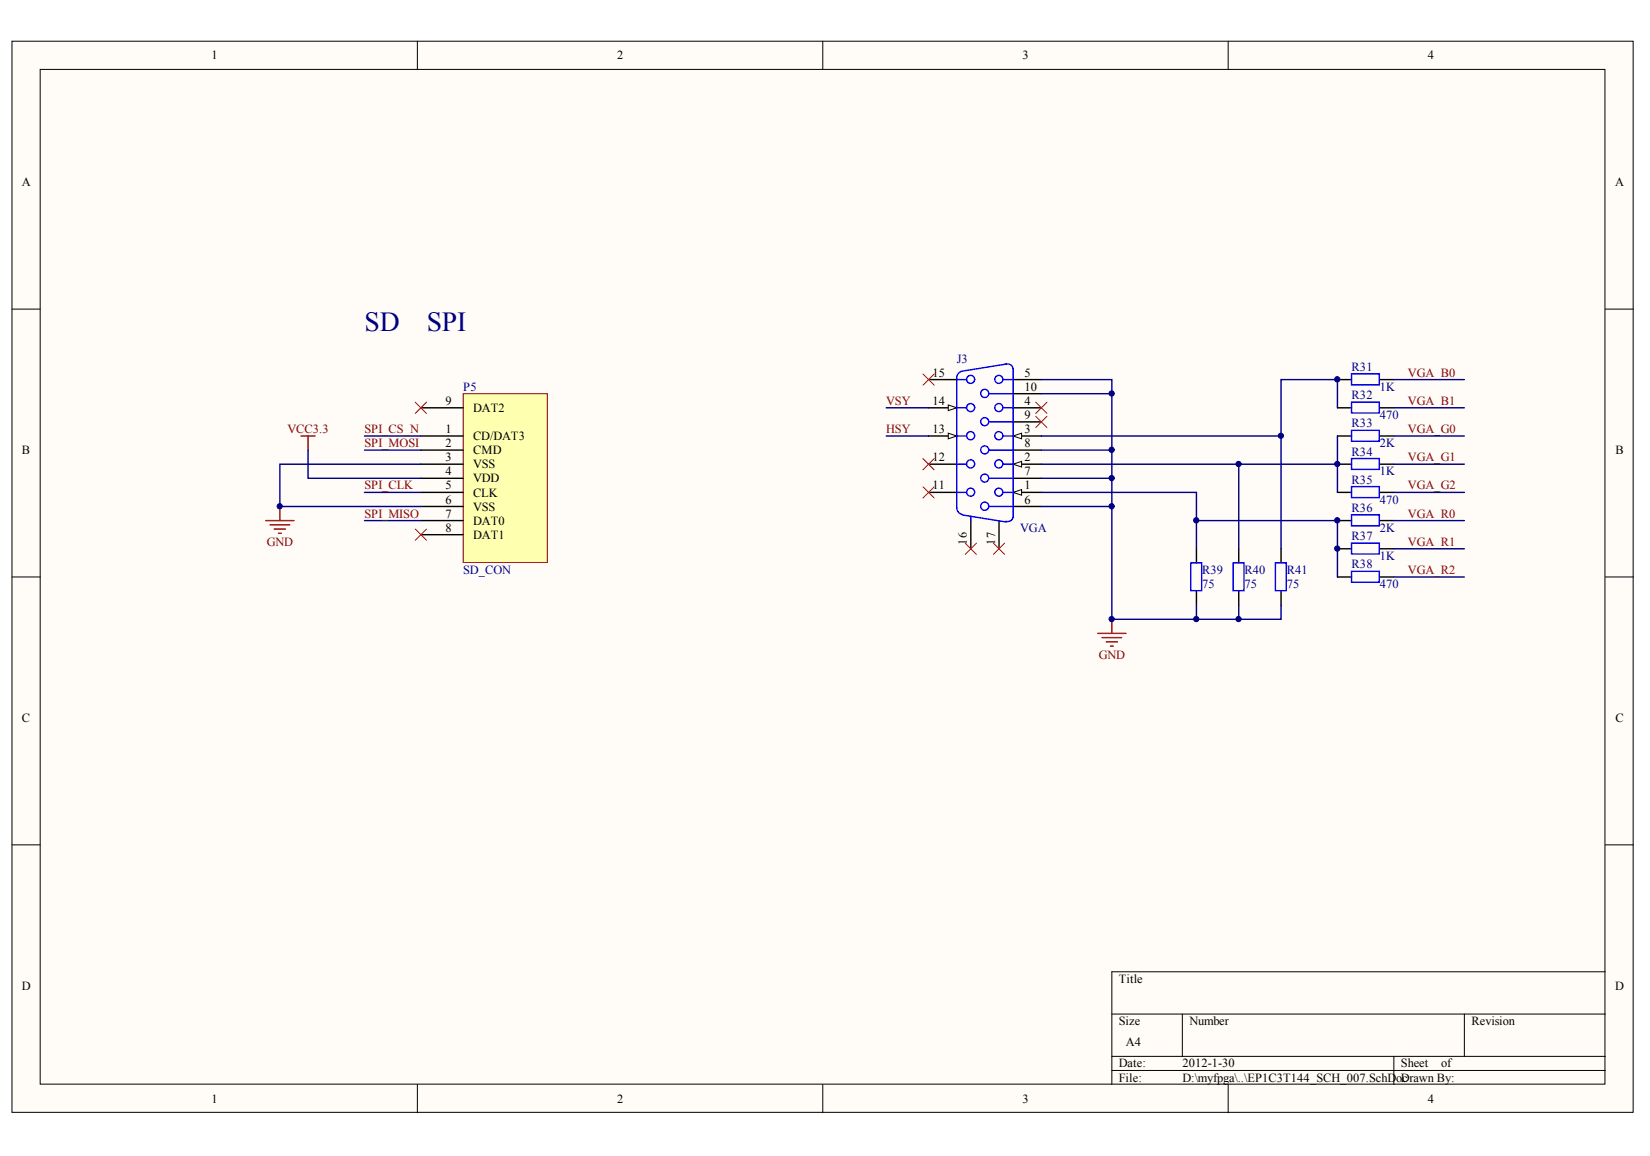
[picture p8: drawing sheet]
<svg xmlns="http://www.w3.org/2000/svg" width="291mm" height="204mm" viewBox="0 0 291 204" stroke-linecap="round" stroke-linejoin="round" font-family="sans-serif">
<g fill="#fffcf8" stroke="#000" stroke-width=".18">
<path d="M2.1 7.3h286v188.9h-286z"/>
<path d="M7.1 12.2h276v179h-276z"/>
</g>
<g fill="none" stroke="#000" stroke-width=".18">
<path d="M73.6 7.3v4.9M145.1 7.3v4.9M216.6 7.3v4.9M2.1 54.5h5M283.2 54.5h4.9M2.1 101.8h5M283.2 101.8h4.9M2.1 149h5M283.2 149h4.9M196.1 178.9h87.1M208.6 178.9v7.4M258.3 178.9v7.4"/>
<path d="M283.2 171.4h-87.1v19.9M73.6 191.3v5M145.1 191.3v5M196.1 186.3h87.1M196.1 188.8h87.1M216.6 191.3v5M245.9 186.3v5"/>
</g>
<path d="M163.8 76.9h5M163.8 86.9h5M163.8 81.9h5" fill="none" stroke="#000" stroke-width=".25"/>
<path d="M167.3 76.4l1.5 .5-1.5 .5z" fill="#fffcf8" stroke="#000" stroke-width=".18"/>
<path d="M163.8 71.9h5" fill="none" stroke="#000" stroke-width=".25"/>
<path d="M167.3 71.4l1.5 .5-1.5 .5z" fill="#fffcf8" stroke="#000" stroke-width=".18"/>
<path d="M163.8 67h5M178.7 86.9h5" fill="none" stroke="#000" stroke-width=".25"/>
<g fill="none" stroke="#00f" stroke-width=".25">
<path d="M174.5 79.4h4.2M174.5 74.4h4.2M174.5 69.4h4.2M177 76.9h1.7M177 71.9h1.7M177 67h1.7M174.5 84.4h4.2M177 81.9h1.7M177 86.9h1.7"/>
<circle cx="173.7" cy="79.4" r=".71"/>
<circle cx="173.7" cy="74.4" r=".71"/>
<circle cx="176.2" cy="76.9" r=".71"/>
<circle cx="176.2" cy="71.9" r=".71"/>
<circle cx="176.2" cy="66.9" r=".71"/>
<circle cx="173.7" cy="89.3" r=".71"/>
<circle cx="173.7" cy="84.3" r=".71"/>
<circle cx="176.2" cy="81.8" r=".71"/>
<circle cx="176.2" cy="86.8" r=".71"/>
</g>
<path d="M178.7 86.9l1.5-.5v.9z" fill="#fffcf8" stroke="#000" stroke-width=".18"/>
<path d="M178.7 81.9h5" fill="none" stroke="#000" stroke-width=".25"/>
<path d="M178.7 81.9l1.5-.5v1z" fill="#fffcf8" stroke="#000" stroke-width=".18"/>
<path d="M178.7 76.9h5" fill="none" stroke="#000" stroke-width=".25"/>
<path d="M178.7 76.9l1.5-.5v1z" fill="#fffcf8" stroke="#000" stroke-width=".18"/>
<g fill="none" stroke="#000" stroke-width=".25">
<path d="M178.7 71.9h5M178.7 67h5M178.7 79.4h5M178.7 74.4h5M178.7 69.4h5M235.9 71.9h2.5M235.9 67h2.5M235.9 76.9h2.5M243.4 71.9h2.5M243.4 67h2.5M243.4 76.9h2.5M171.2 91.8v5"/>
<path d="M176.2 91.8v5M178.7 89.3h5M178.7 84.4h5M211 96.8v2.5M218.5 96.8v2.5M226 96.8v2.5M235.9 81.9h2.5M235.9 96.8h2.5M235.9 91.8h2.5M235.9 86.9h2.5M243.4 81.9h2.5M243.4 96.8h2.5"/>
<path d="M243.4 91.8h2.5M243.4 86.9h2.5M211 104.3v2.4M218.5 104.3v2.4M226 104.3v2.4M235.9 101.8h2.5M243.4 101.8h2.5"/>
</g>
<g fill="none" stroke="#00f" stroke-width=".25">
<path d="M168.8 76.9h1.7M168.8 71.9h1.7M168.8 67h1.7M169.7 65.5a1.22 1.22 0 0 0-.9 1.2v22.9a1.21 1.21 0 0 0 .9 1.1M177.3 64.2h.4a.87 .87 0 0 1 .9 .8M177.5 64.2l-7.7 1.3M178.7 65v26.3M238.4 75.9h4.9v1.9h-4.9zM238.4 65.9h4.9v2h-4.9zM238.4 70.9h4.9v2h-4.9zM168.8 81.9h1.7M168.8 86.9h1.7"/>
<path d="M169.8 90.8l7.7 1.3M171.2 91.1v.7M174.5 89.3h4.2M178.6 91.3a.9 .9 0 0 1-1.2 .7M210 99.3h2v4.9h-2zM217.5 99.3h1.9v4.9h-1.9zM225 99.3h1.9v4.9h-1.9zM238.4 80.9h4.9v1.9h-4.9zM238.4 95.8h4.9v1.9h-4.9zM238.4 90.8h4.9v1.9h-4.9zM238.4 85.8h4.9v2h-4.9zM238.4 100.8h4.9v1.9h-4.9z"/>
<circle cx="171.2" cy="76.9" r=".71"/>
<circle cx="171.2" cy="71.9" r=".71"/>
<circle cx="171.2" cy="66.9" r=".71"/>
<circle cx="173.7" cy="69.4" r=".71"/>
<circle cx="171.2" cy="81.8" r=".71"/>
<circle cx="171.2" cy="86.8" r=".71"/>
</g>
<g fill="none" stroke="#f00" stroke-width=".18">
<path d="M162.8 66l2 2M164.8 66l-2 2M182.7 70.9l2 2M182.7 73.4l2 2M184.7 70.9l-2 2M184.7 73.4l-2 2M162.8 85.9l2 1.9M162.8 80.9l2 2M164.8 85.9l-2 1.9M164.8 80.9l-2 2M170.2 95.8l2 2M172.2 95.8l-2 2"/>
<path d="M175.2 95.8l2 2M177.2 95.8l-2 2"/>
</g>
<g fill="none" stroke="#000080" stroke-width=".25">
<path d="M156.3 71.9h7.5M156.3 76.9h7.5M183.7 67h12.4v2.4M183.7 69.4h12.4v10M183.7 79.4h12.4v5M183.7 76.9h42.3v19.9M235.9 71.9v-4.9h-9.9v9.9M235.9 76.9v10M245.9 71.9h12.4M245.9 76.9h12.4M245.9 67h12.4M183.7 84.4h12.4v4.9"/>
<path d="M183.7 86.9h27.3v9.9M183.7 89.3h12.4v19.9h22.4v-2.5M183.7 81.9h34.8M211 91.8h24.9v10M235.9 81.9h-17.4v14.9M245.9 81.9h12.4M245.9 86.9h12.4M245.9 91.8h12.4M245.9 96.8h12.4M211 106.7v2.5M226 106.7v2.5h-7.5M245.9 101.8h12.4"/>
</g>
<path d="M193.6 111.7h5M194.4 112.5h3.5M195.1 113.2h2M195.9 114h.5M196.1 109.2v2.5" fill="none" stroke="#800000" stroke-width=".25"/>
<path d="M81.7 69.4h14.9v29.8h-14.9z" fill="#ffffb0" stroke="#800000" stroke-width=".18"/>
<path d="M74.2 76.9h7.5M74.2 79.4h7.5M74.2 71.9h7.5M74.2 81.9h7.5M74.2 84.4h7.5M74.2 86.9h7.5M74.2 89.3h7.5M74.2 91.8h7.5M74.2 94.3h7.5" fill="none" stroke="#000" stroke-width=".25"/>
<path d="M73.2 70.9l2 2M75.2 70.9l-2 2M73.2 93.3l2 2M75.2 93.3l-2 2" fill="none" stroke="#f00" stroke-width=".18"/>
<path d="M53.1 76.9h2.5M54.3 76.9v2.5M46.9 91.8h5M47.6 92.6h3.5M48.4 93.3h2M49.1 94.1h.5M49.4 89.3v2.5" fill="none" stroke="#800000" stroke-width=".25"/>
<path d="M54.3 79.4v5h19.9M64.3 76.9h9.9M64.3 79.4h9.9M64.3 86.9h9.9M64.3 91.8h9.9M74.2 81.9h-24.8v7.4h24.8" fill="none" stroke="#000080" stroke-width=".25"/>
<g fill="#000080" stroke="#000080" stroke-width=".18">
<circle cx="49.3" cy="89.3" r=".46"/>
<circle cx="196.1" cy="109.2" r=".46"/>
<circle cx="196.1" cy="89.3" r=".46"/>
<circle cx="196.1" cy="84.3" r=".46"/>
<circle cx="196.1" cy="79.3" r=".47"/>
<circle cx="196.1" cy="69.4" r=".46"/>
<circle cx="211" cy="109.2" r=".46"/>
<circle cx="211" cy="91.8" r=".47"/>
<circle cx="218.5" cy="109.2" r=".46"/>
<circle cx="218.5" cy="81.8" r=".46"/>
<circle cx="225.9" cy="76.9" r=".46"/>
<circle cx="235.9" cy="96.8" r=".46"/>
<circle cx="235.9" cy="91.8" r=".47"/>
<circle cx="235.9" cy="81.8" r=".46"/>
<circle cx="235.9" cy="66.9" r=".47"/>
</g>
<g font-size="4.9" fill="#000080">
<text x="64.3" y="58.3">SD</text>
<text x="75.3" y="58.3">SPI</text>
</g>
<g font-size="2.2">
<text x="37.3" y="10.5">1</text>
<text x="108.8" y="10.5">2</text>
<text x="180.3" y="10.5">3</text>
<text x="251.9" y="10.5">4</text>
<text x="3.8" y="32.8">A</text>
<text x="284.9" y="32.8">A</text>
<text x="78.6" y="71.4">9</text>
<text x="164.5" y="71.4">14</text>
<text x="164.5" y="66.4">15</text>
<text x="180.7" y="71.4">4</text>
<text x="180.7" y="66.4">5</text>
<text x="180.7" y="68.9">10</text>
<text x="78.6" y="76.4">1</text>
<text x="83.4" y="77.6">CD/DAT3</text>
<text x="83.4" y="72.7">DAT2</text>
<text x="164.5" y="76.4">13</text>
<text x="180.7" y="76.4">3</text>
<text x="180.7" y="73.9">9</text>
<text x="3.9" y="80.1">B</text>
<text x="78.6" y="78.9">2</text>
<text x="78.6" y="81.4">3</text>
<text x="78.6" y="83.9">4</text>
<text x="83.4" y="80.1">CMD</text>
<text x="83.4" y="82.6">VSS</text>
<text x="164.5" y="81.4">12</text>
<text x="180.7" y="81.4">2</text>
<text x="180.7" y="83.9">7</text>
<text x="180.7" y="78.9">8</text>
<text x="284.9" y="80.1">B</text>
<text x="78.6" y="86.3">5</text>
<text x="78.6" y="88.8">6</text>
<text x="83.4" y="85.1">VDD</text>
<text x="83.4" y="87.6">CLK</text>
<text x="164.5" y="86.3">11</text>
<text x="180.7" y="86.3">1</text>
<text x="180.7" y="88.8">6</text>
<text x="78.6" y="91.3">7</text>
<text x="78.6" y="93.8">8</text>
<text x="83.4" y="90.1">VSS</text>
<text x="83.4" y="92.6">DAT0</text>
<text x="83.4" y="95">DAT1</text>
<text x="170.6" y="96.1" transform="rotate(-90 170.6 96.1)">16</text>
<text x="175.5" y="96.1" transform="rotate(-90 175.5 96.1)">17</text>
<text x="3.9" y="127.4">C</text>
<text x="284.9" y="127.4">C</text>
<text x="197.4" y="173.4">Title</text>
<text x="3.8" y="174.6">D</text>
<text x="284.9" y="174.6">D</text>
<text x="197.4" y="180.8">Size</text>
<text x="198.6" y="184.6">A4</text>
<text x="209.8" y="180.8">Number</text>
<text x="259.5" y="180.8">Revision</text>
<text x="197.4" y="188.3">Date:</text>
<text x="197.4" y="190.8">File:</text>
<text x="208.6" y="188.3">2012-1-30</text>
<text x="208.6" y="190.8">D:\myfpga\..\EP1C3T144_SCH_007.SchD</text>
<text x="246.3" y="190.8">oDrawn By:</text>
<text x="247.1" y="188.3">Sheet</text>
<text x="247.3" y="190.8">c</text>
<text x="254.2" y="188.3">of</text>
<text x="37.3" y="194.5">1</text>
<text x="108.8" y="194.5">2</text>
<text x="180.3" y="194.5">3</text>
<text x="251.9" y="194.5">4</text>
</g>
<g font-size="2.2" fill="#000080">
<text x="168.8" y="64">J3</text>
<text x="238.4" y="65.4">R31</text>
<text x="81.7" y="68.9">P5</text>
<text x="238.4" y="70.4">R32</text>
<text x="243.4" y="68.9">1K</text>
<text x="238.4" y="75.4">R33</text>
<text x="243.4" y="73.9">470</text>
<text x="238.4" y="80.4">R34</text>
<text x="243.4" y="83.9">1K</text>
<text x="243.4" y="78.9">2K</text>
<text x="238.4" y="85.3">R35</text>
<text x="243.4" y="88.8">470</text>
<text x="179.9" y="93.8">VGA</text>
<text x="238.4" y="95.3">R37</text>
<text x="238.4" y="90.3">R36</text>
<text x="243.4" y="93.8">2K</text>
<text x="81.7" y="101.3">SD_CON</text>
<text x="212" y="101.3">R39</text>
<text x="219.5" y="101.3">R40</text>
<text x="227" y="101.3">R41</text>
<text x="238.4" y="100.3">R38</text>
<text x="243.4" y="98.8">1K</text>
<text x="212" y="103.7">75</text>
<text x="219.5" y="103.7">75</text>
<text x="227" y="103.7">75</text>
<text x="243.4" y="103.7">470</text>
</g>
<g font-size="2.2" fill="#800000">
<text x="156.3" y="71.4">VSY</text>
<text x="248.3" y="71.4">VGA_B1</text>
<text x="248.3" y="66.4">VGA_B0</text>
<text x="50.7" y="76.4">VCC3.3</text>
<text x="64.3" y="76.4">SPI_CS_N</text>
<text x="156.3" y="76.4">HSY</text>
<text x="248.3" y="76.4">VGA_G0</text>
<text x="64.3" y="78.9">SPI_MOSI</text>
<text x="248.3" y="81.4">VGA_G1</text>
<text x="64.3" y="86.3">SPI_CLK</text>
<text x="248.3" y="86.3">VGA_G2</text>
<text x="64.3" y="91.3">SPI_MISO</text>
<text x="248.3" y="91.3">VGA_R0</text>
<text x="47.1" y="96.3">GND</text>
<text x="248.3" y="96.3">VGA_R1</text>
<text x="248.3" y="101.3">VGA_R2</text>
<text x="193.8" y="116.2">GND</text>
</g>
</svg>
